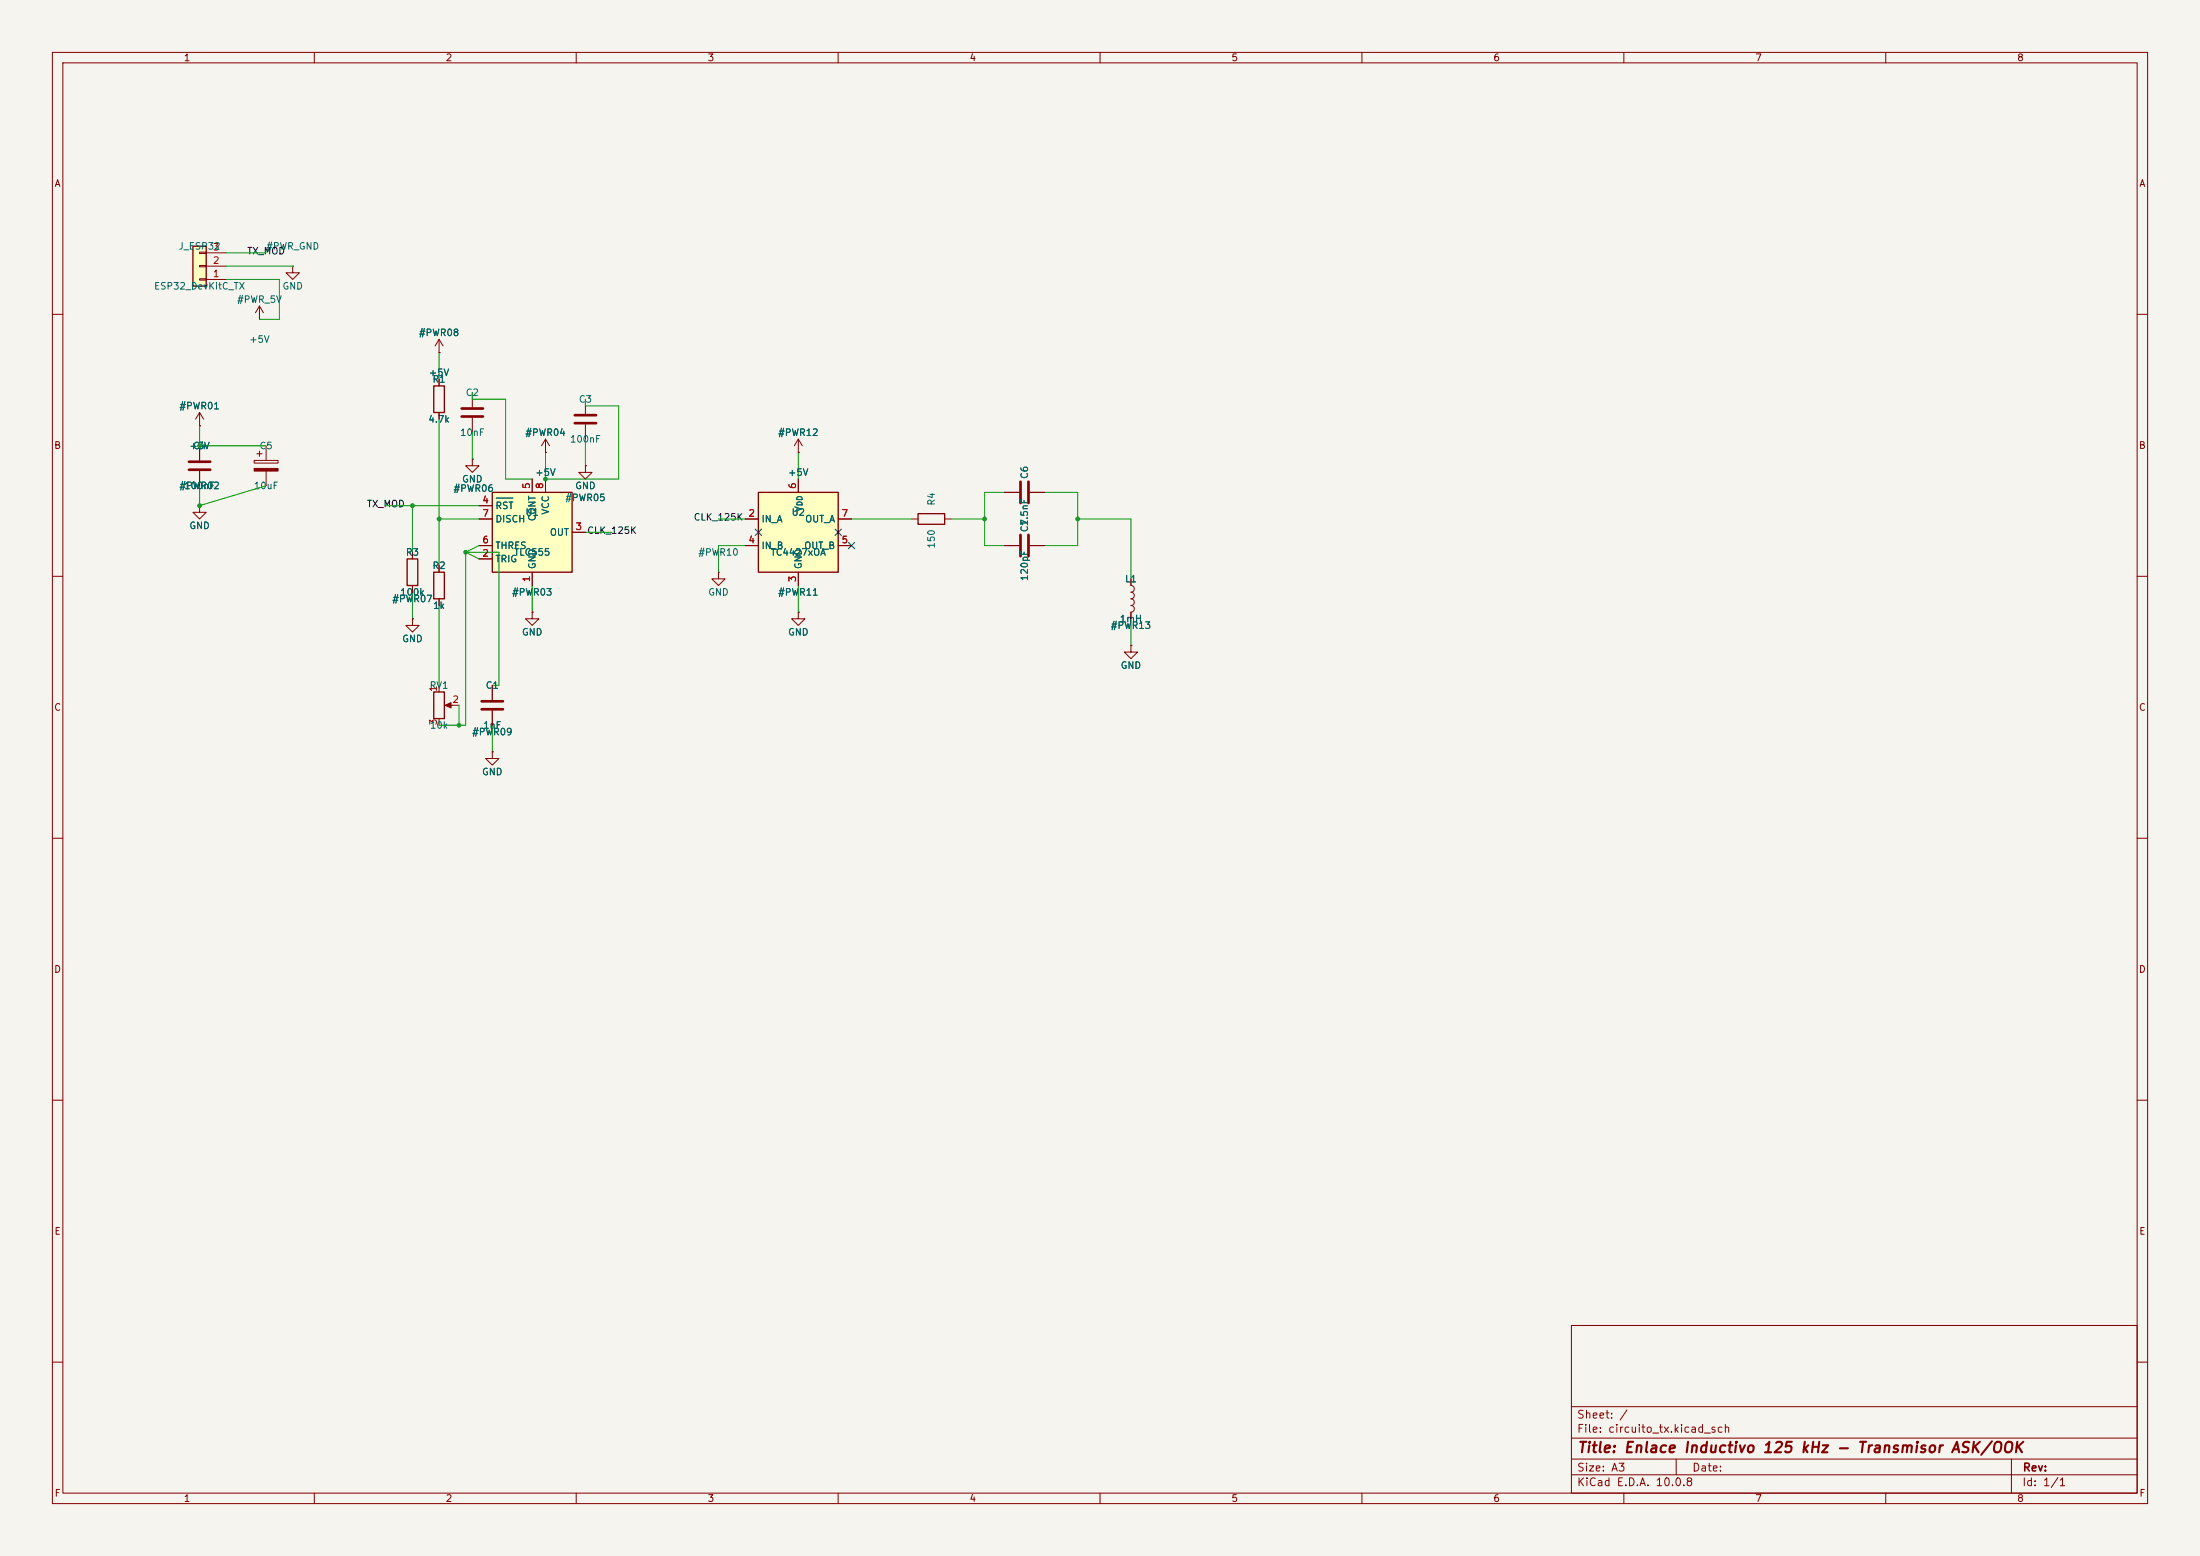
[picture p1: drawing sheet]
<svg xmlns="http://www.w3.org/2000/svg" width="420mm" height="297mm" viewBox="0 0 420 297" stroke-linecap="round" stroke-linejoin="round" font-family="sans-serif">
<path d="M0 0h420v297h-420z" fill="#f5f4ef" stroke="#f5f4ef" stroke-width=".19"/>
<g fill="none" stroke="#840000" stroke-width=".19">
<path d="M10 10h400v277h-400zM12 12h396v273h-396zM60 10v2M110 10v2M160 10v2M210 10v2M260 10v2M310 10v2M360 10v2M10 60h2M90.2 74.9v2.8M90.2 79.8v2.8"/>
<path d="M111.8 76.2v2.8M408 60h2M38.1 85.1v2.8M38.1 89.9v2.8M48.5 87.9h4.6v.5h-4.6zM49 86.6h1M49.5 86.1v1M50.8 85.1v2.8M50.8 89.9v2.8M90.2 87.6v1.3h1.2l-1.2 1.3-1.3-1.3h1.3M90.2 87.6h.1M104.1 86.4h.1"/>
<path d="M104.1 83.8l-.7 1.3M104.1 83.8l.8 1.3M104.1 83.8v2.6M111.8 88.9v1.3h1.2l-1.2 1.2-1.3-1.2h1.3M111.8 88.9h.1M111.8 81v2.8M191.8 94h2.8M196.6 94h2.8M10 110h2M137.2 109.2v1.3h1.2l-1.2 1.3-1.3-1.3h1.3M137.2 109.2h.1M191.8 104.1h2.8"/>
<path d="M196.6 104.1h2.8M408 110h2M83.8 130.8v1.3M83.8 137.2v1.2M85.3 134.6h2.3M94 130.8v2.8M94 135.6v2.8M10 160h2M408 160h2M10 210h2M408 210h2M300 253h108v32h-108z"/>
<path d="M10 260h2M300 278.5h108M300 274.5h108M300 268.5h108M320 278.5v3M384 278.5v6.5M408 260h2M60 285v2M110 285v2M160 285v2M210 285v2M260 285v2"/>
<path d="M300 281.5h108M310 285v2M360 285v2"/>
</g>
<path d="M88.1 78h4.1M88.1 79.5h4.1M109.7 79.2h4.1M36.1 88.1h4M36.1 89.7h4M109.7 80.8h4.1M194.8 91.9v4.1M196.3 91.9v4.1M194.8 102.1v4.1M196.3 102.1v4.1M91.9 133.9h4.1M91.9 135.4h4.1" fill="none" stroke="#840000" stroke-width=".51"/>
<path d="M82.8 132.1h2v5.1h-2z" fill="none" stroke="#840000" stroke-width=".25"/>
<g fill="#840000" stroke="#840000" stroke-width=".19">
<path d="M85 134.6l1.1-.5v1z"/>
<path d="M48.5 89.4h4.6v.5h-4.6z"/>
</g>
<path d="M36.8 47h2.6v7.6h-2.6z" fill="#ffffc2"/>
<path d="M36.8 47h2.6v7.6h-2.6z" fill="none" stroke="#840000" stroke-width=".25"/>
<path d="M38.1 53.2h1.3v.3h-1.3zM38.1 50.7h1.3v.2h-1.3zM38.1 48.1h1.3v.3h-1.3zM39.4 53.3h3.8M39.4 50.8h3.8M39.4 48.3h3.8M152.4 116.8v1.3h1.3l-1.3 1.3-1.3-1.3h1.3M152.4 116.8h.1M215.9 110.5v1.3a.64 .64 0 0 1 .6 .6 .64 .64 0 0 1-.6 .6M215.9 113a.64 .64 0 0 1 .6 .7 .64 .64 0 0 1-.6 .6 .64 .64 0 0 1 .6 .6 .64 .64 0 0 1-.6 .7 .64 .64 0 0 1 .6 .6 .64 .64 0 0 1-.6 .6v1.3M215.9 123.2v1.3h1.3l-1.3 1.2-1.3-1.2h1.3M215.9 123.2h.1" fill="none" stroke="#840000" stroke-width=".19"/>
<path d="M144.8 94h15.2v15.2h-15.2z" fill="#ffffc2"/>
<path d="M82.8 73.7h2v5h-2zM144.8 94h15.2v15.2h-15.2zM175.3 98h5v2.1h-5zM77.7 106.7h2.1v5.1h-2.1zM82.8 109.2h2v5.1h-2z" fill="none" stroke="#840000" stroke-width=".25"/>
<g fill="none" stroke="#840000" stroke-width=".19">
<path d="M49.5 58.4l-.7 1.3M49.5 58.4l.8 1.3M49.5 58.4v2.6M38.1 78.7l-.8 1.3M38.1 78.7l.8 1.3M38.1 78.7v2.6M49.5 61h.1M83.8 72.4v1.3M83.8 78.7v1.3M38.1 96.5v1.3h1.3l-1.3 1.3-1.3-1.3h1.3M38.1 96.5h.1M38.1 81.3h.1"/>
<path d="M142.2 99.1h2.6M152.4 86.4h.1M152.4 83.8v2.6M152.4 91.4v2.6M152.4 83.8l-.8 1.3M152.4 83.8l.8 1.3M160 99.1h2.6M174 99.1h1.3M180.3 99.1h1.3M78.7 118.1v1.3h1.3l-1.3 1.3-1.2-1.3h1.2M78.7 118.1h.1M78.7 105.4v1.3"/>
<path d="M78.7 111.8v1.2M83.8 108v1.2M83.8 114.3v1.3M101.6 116.8v1.3h1.3l-1.3 1.3-1.3-1.3h1.3M101.6 116.8h.1M142.2 104.1h2.6M152.4 109.2v2.6M160 104.1h2.6M94 143.5v1.3h1.2l-1.2 1.3-1.3-1.3h1.3M94 143.5h.1"/>
</g>
<path d="M94 94h15.2v15.2h-15.2z" fill="#ffffc2"/>
<path d="M94 94h15.2v15.2h-15.2z" fill="none" stroke="#840000" stroke-width=".25"/>
<g fill="none" stroke="#840000" stroke-width=".19">
<path d="M55.9 50.8v1.3h1.2l-1.2 1.2-1.3-1.2h1.3M55.9 50.8h.1M83.8 67.3h.1M83.8 64.8l-.7 1.2M83.8 64.8l.8 1.2M83.8 64.8v2.5M83.8 72.4v1.3M83.8 78.7v1.3M38.1 96.5h.1M38.1 81.3h.1M38.1 85.1v2.8M38.1 89.9v2.8"/>
<path d="M90.2 87.6h.1M91.4 96.5h2.6M91.4 99.1h2.6M101.6 91.4v2.6M104.1 86.4h.1M104.1 91.4v2.6M111.8 88.9h.1M142.2 99.1h2.6M152.4 86.4h.1M152.4 91.4v2.6M160 99.1h2.6M191.8 94h2.8"/>
<path d="M196.6 94h2.8M78.7 118.1h.1M78.7 105.4v1.3M78.7 111.8v1.2M83.8 108v1.2M83.8 114.3v1.3M91.4 106.7h2.6M91.4 104.1h2.6M101.6 116.8h.1M101.6 109.2v2.6M109.2 101.6h2.6M142.2 104.1h2.6"/>
<path d="M152.4 116.8h.1M152.4 109.2v2.6M160 104.1h2.6M191.8 104.1h2.8M196.6 104.1h2.8M215.9 110.5v1.3M215.9 116.8v1.3M94 130.8v2.8M94 135.6v2.8M215.9 123.2h.1M94 143.5h.1"/>
</g>
<path d="M94.7 95.1h3.2" fill="none" stroke="#006464" stroke-width=".19"/>
<g fill="none" stroke="#009600" stroke-width=".19">
<path d="M43.2 53.3h10.1v7.7h-3.8M43.2 48.3h7.6M43.2 50.8h12.7M83.8 67.3v5.1M90.2 74.9v1.3h6.3v15.2h5.1M111.8 76.2v1.3h6.3v13.9h-14v-5M38.1 81.3v3.8h12.7M38.1 92.7v3.8l12.7-3.8M73.7 96.5h17.7M78.7 96.5v8.9M83.8 80v28M83.8 99.1h7.6"/>
<path d="M90.2 82.6v5M111.8 83.8v5.1M137.2 99.1h5M152.4 86.4v5M162.6 99.1h11.4M181.6 99.1h6.4M191.8 94h-3.8v10.1h3.8M199.4 94h6.3v10.1h-6.3M205.7 99.1h10.2v11.4M78.7 113v5.1M83.8 115.6v15.2M88.9 105.4v33h-5.1"/>
<path d="M88.9 105.4h6.3v25.4h-1.2M88.9 105.4l2.5 1.3M91.4 104.1l-2.5 1.3M101.6 111.8v5M111.8 101.6h5M142.2 104.1h-5v5.1M152.4 111.8v5M215.9 118.1v5.1M87.6 134.6v3.8M94 138.4v5.1"/>
</g>
<path d="M144.2 101l1.2 1.2M145.4 101l-1.2 1.2M159.4 101l1.2 1.2M160.6 101l-1.2 1.2M162 103.5l1.2 1.2M163.2 103.5l-1.2 1.2" fill="none" stroke="#000084" stroke-width=".19"/>
<g fill="#009600">
<circle cx="104.1" cy="91.4" r=".46"/>
<circle cx="205.7" cy="99.1" r=".46"/>
<circle cx="188" cy="99.1" r=".46"/>
<circle cx="78.7" cy="96.5" r=".46"/>
<circle cx="38.1" cy="96.5" r=".46"/>
<circle cx="38.1" cy="85.1" r=".46"/>
<circle cx="83.8" cy="99.1" r=".46"/>
<circle cx="88.9" cy="105.4" r=".46"/>
<circle cx="87.6" cy="138.4" r=".46"/>
</g>
<text font-size="2" fill="#840000" x="301" y="277.8">Title: Enlace Inductivo 125 kHz - Transmisor ASK/OOK</text>
<g font-size="1.5" fill="#840000">
<text x="300.9" y="273.8">File: circuito_tx.kicad_sch</text>
<text x="300.9" y="271.1">Sheet: /</text>
<text x="300.9" y="281.2">Size: A3</text>
<text x="322.9" y="281.2">Date:</text>
<text x="386" y="281.2">Rev:</text>
<text x="300.9" y="284">KiCad E.D.A. 10.0.8</text>
<text x="385.9" y="284">Id: 1/1</text>
</g>
<g font-size="1.3" fill="#840000">
<text x="35" y="12">1</text>
<text x="85" y="12">2</text>
<text x="135" y="12">3</text>
<text x="185" y="12">4</text>
<text x="235" y="12">5</text>
<text x="285" y="12">6</text>
<text x="335" y="12">7</text>
<text x="385" y="12">8</text>
<text x="10.3" y="36">A</text>
<text x="408.3" y="36">A</text>
<text x="10.2" y="86">B</text>
<text x="408.2" y="86">B</text>
<text x="10.2" y="136">C</text>
<text x="408.2" y="136">C</text>
<text x="10.2" y="186">D</text>
<text x="408.2" y="186">D</text>
<text x="10.3" y="236">E</text>
<text x="408.3" y="236">E</text>
<text x="10.3" y="286">F</text>
<text x="35" y="287">1</text>
<text x="85" y="287">2</text>
<text x="135" y="287">3</text>
<text x="185" y="287">4</text>
<text x="235" y="287">5</text>
<text x="285" y="287">6</text>
<text x="335" y="287">7</text>
<text x="385" y="287">8</text>
<text x="408.3" y="286">F</text>
</g>
<g font-size="1.3" fill="#006464">
<text x="34" y="48">J_ESP32</text>
<text x="50.7" y="48">#PWR_GND</text>
<text x="29.3" y="55.6">ESP32_DevKitC_TX</text>
<text x="45.1" y="58.1">#PWR_5V</text>
<text x="53.8" y="55.6">GND</text>
<text x="47.5" y="65.7">+5V</text>
<text x="79.9" y="64.5">#PWR08</text>
<text x="81.8" y="72.1">+5V</text>
<text x="82.5" y="73.4">R1</text>
<text x="88.8" y="75.9">C2</text>
<text x="110.4" y="77.2">C3</text>
<text x="34.1" y="78.4">#PWR01</text>
<text x="81.7" y="81">4.7k</text>
<text x="87.7" y="83.5">10nF</text>
<text x="100.2" y="83.5">#PWR04</text>
<text x="148.4" y="83.5">#PWR12</text>
<text x="36" y="86.1">+5V</text>
<text x="36.7" y="86.1">C4</text>
<text x="49.4" y="86.1">C5</text>
<text x="108.7" y="84.8">100nF</text>
<text x="34.1" y="93.7">#PWR02</text>
<text x="35" y="93.7">100nF</text>
<text x="48.3" y="93.7">10uF</text>
<text x="86.5" y="94.2">#PWR06</text>
<text x="88.1" y="92.4">GND</text>
<text x="102.1" y="91.1">+5V</text>
<text x="107.8" y="96">#PWR05</text>
<text x="109.7" y="93.7">GND</text>
<text x="150.3" y="91.1">+5V</text>
<text x="196.5" y="91.5" transform="rotate(-90 196.5 91.5)">C6</text>
<text x="36" y="101.3">GND</text>
<text x="94.5" y="97.5">RST</text>
<text x="94.5" y="100">DISCH</text>
<text x="100.2" y="98.8">U1</text>
<text x="102.6" y="99.6" transform="rotate(-90 102.6 99.6)">CONT</text>
<text x="105.1" y="98.3" transform="rotate(-90 105.1 98.3)">VCC</text>
<text x="145.3" y="100">IN_A</text>
<text x="151" y="98.8">U2</text>
<text x="153.4" y="97.8" transform="rotate(-90 153.4 97.8)">V</text>
<text x="153.6" y="100">OUT_A</text>
<text x="178.8" y="96.6" transform="rotate(-90 178.8 96.6)">R4</text>
<text x="196.5" y="101.7" transform="rotate(-90 196.5 101.7)">C7</text>
<text x="196.5" y="100.5" transform="rotate(-90 196.5 100.5)">1.5nF</text>
<text x="77.4" y="106.4">R3</text>
<text x="94.5" y="107.6">TRIG</text>
<text x="94.5" y="105.1">THRES</text>
<text x="98" y="106.4">TLC555</text>
<text x="104.9" y="102.6">OUT</text>
<text x="133.2" y="106.4">#PWR10</text>
<text x="145.3" y="105.1">IN_B</text>
<text x="147" y="106.4">TC4427xOA</text>
<text x="153.4" y="105.1">OUT_B</text>
<text x="178.8" y="104.8" transform="rotate(-90 178.8 104.8)">150</text>
<text x="76.3" y="114">100k</text>
<text x="82.5" y="108.9">R2</text>
<text x="97.6" y="114">#PWR03</text>
<text x="102.6" y="108.7" transform="rotate(-90 102.6 108.7)">GND</text>
<text x="135.1" y="114">GND</text>
<text x="148.4" y="114">#PWR11</text>
<text x="153.4" y="108.7" transform="rotate(-90 153.4 108.7)">GND</text>
<text x="196.5" y="111" transform="rotate(-90 196.5 111)">120pF</text>
<text x="214.7" y="111.5">L1</text>
<text x="74.8" y="115.3">#PWR07</text>
<text x="82.6" y="116.5">1k</text>
<text x="213.7" y="119.1">1mH</text>
<text x="76.7" y="122.9">GND</text>
<text x="99.5" y="121.6">GND</text>
<text x="150.3" y="121.6">GND</text>
<text x="211.9" y="120.3">#PWR13</text>
<text x="81.9" y="131.8">RV1</text>
<text x="92.6" y="131.8">C1</text>
<text x="213.8" y="128">GND</text>
<text x="82" y="139.4">10k</text>
<text x="90" y="140.7">#PWR09</text>
<text x="92.1" y="139.4">1nF</text>
<text x="91.9" y="148.3">GND</text>
</g>
<g font-size="1.3" fill="#a90000">
<text x="40.5" y="53.2">1</text>
<text x="40.5" y="50.7">2</text>
<text x="40.5" y="48.1">3</text>
<text x="101.5" y="93.4" transform="rotate(-90 101.5 93.4)">5</text>
<text x="104" y="93.4" transform="rotate(-90 104 93.4)">8</text>
<text x="152.3" y="93.4" transform="rotate(-90 152.3 93.4)">6</text>
<text x="92" y="96.4">4</text>
<text x="92" y="98.9">7</text>
<text x="109.8" y="101.5">3</text>
<text x="142.8" y="98.9">2</text>
<text x="160.6" y="98.9">7</text>
<text x="92" y="106.5">2</text>
<text x="92" y="104">6</text>
<text x="142.8" y="104">4</text>
<text x="160.6" y="104">5</text>
<text x="101.5" y="111.2" transform="rotate(-90 101.5 111.2)">1</text>
<text x="152.3" y="111.2" transform="rotate(-90 152.3 111.2)">3</text>
<text x="83.7" y="132.2" transform="rotate(-90 83.7 132.2)">1</text>
<text x="86.3" y="134.5">2</text>
<text x="83.7" y="138.5" transform="rotate(-90 83.7 138.5)">3</text>
</g>
<g font-size="1.3" fill="#0f0f0f">
<text x="47.1" y="48.9">TX_MOD</text>
<text x="69.9" y="97.1">TX_MOD</text>
<text x="132.3" y="99.7">CLK_125K</text>
<text x="112" y="102.2">CLK_125K</text>
</g>
<text font-size="1" fill="#006464" x="153.4" y="96.7" transform="rotate(-90 153.4 96.7)">DD</text>
</svg>
